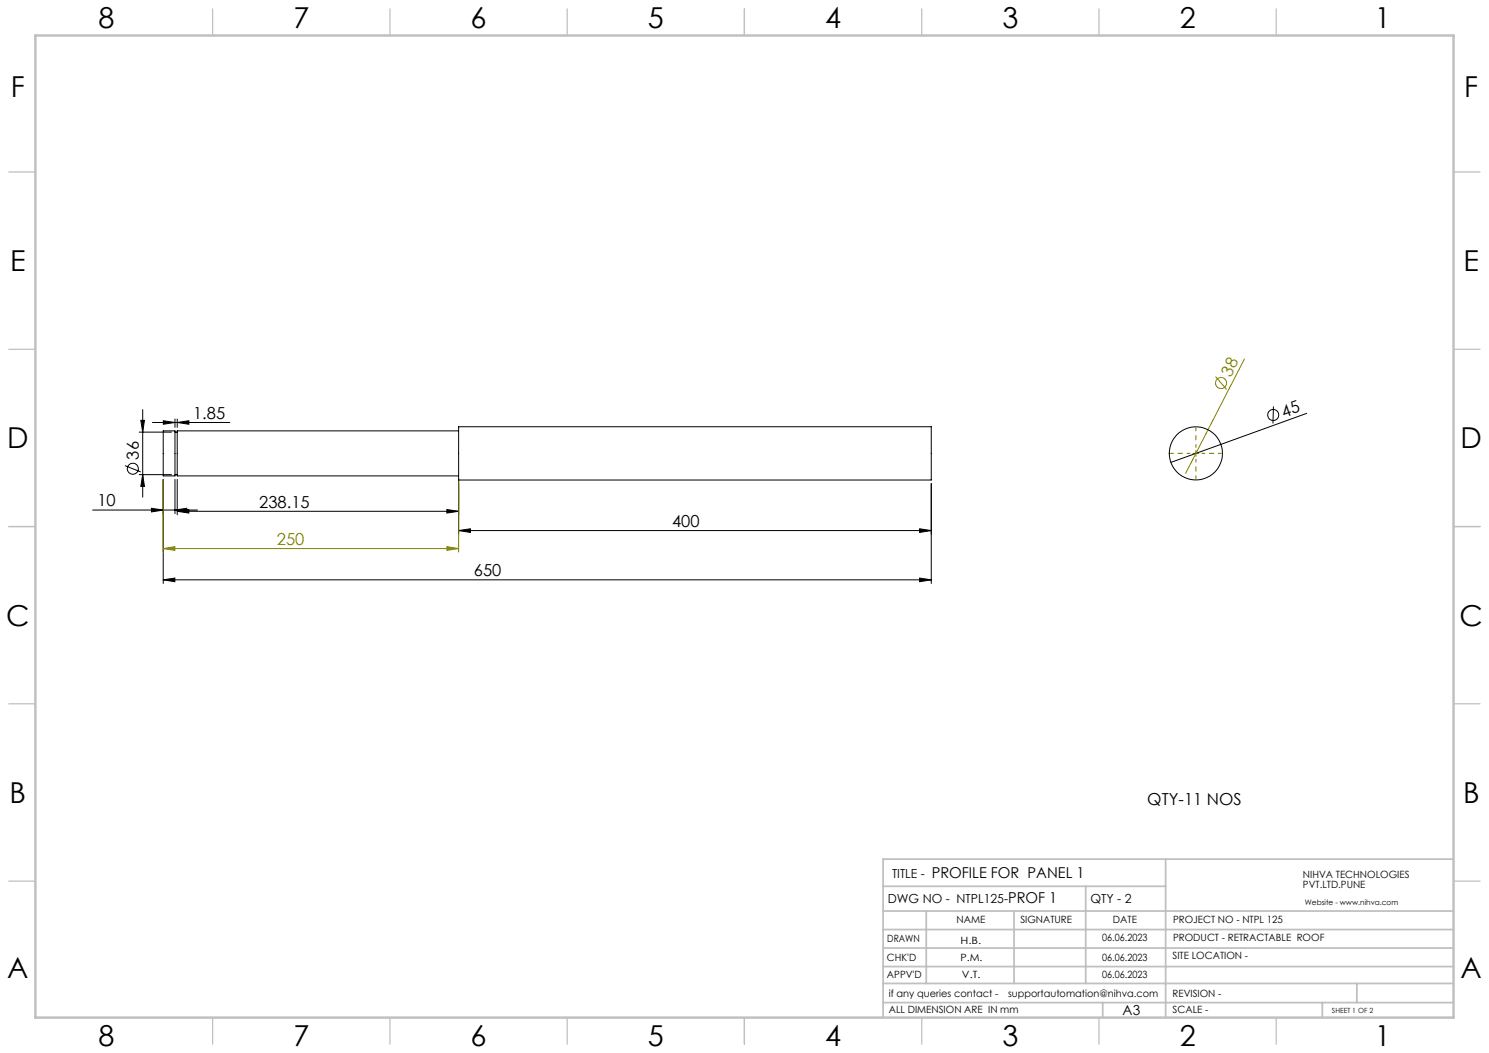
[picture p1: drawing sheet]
<svg xmlns="http://www.w3.org/2000/svg" width="420mm" height="297mm" viewBox="0 0 420 297" stroke-linecap="round" stroke-linejoin="round" font-family="sans-serif">
<g fill="none" stroke="#000" stroke-width=".28">
<path d="M39.7 118.6h1l-.4 3.3zM40.3 115.5v24.7M43 119.2h21.8M46.1 118.7l3.3 .5-3.3 .5zM49.4 118.2v2.3M50 119.2l3.3-.5v1zM50 118.2v2.3M359.2 114.6l-.1 4.8M368.6 116.6l-38.3 13.8M35.2 131.3l4.5 1.8M39.3 121.9h9.1M39.3 133.9h9.1"/>
<path d="M40.3 133.9l.4 3.3h-1zM46 135.2v29.4M49.4 135.2v9.7M50 135.2v10M129.4 135.2v15.5M262.7 136.4v28.2M26.1 143.9h29.6M42.7 143.4l3.3 .5-3.3 .5zM49.4 143.9l3.3-.5v1zM50 144.2l3.3-.5v1zM50 144.2h79.4M126 143.7l3.4 .5-3.4 .5z"/>
<path d="M129.4 149.6l3.3-.4v1zM129.4 149.6h133.3M259.4 149.2l3.3 .4-3.3 .6zM46 163.5l3.3-.4v1zM46 163.5h216.7M259.4 163.1l3.3 .4-3.3 .6z"/>
<circle cx="359.1" cy="117" r="1.57"/>
<circle cx="37.5" cy="132.2" r="1.56"/>
</g>
<g fill="none" stroke="#808000" stroke-width=".28">
<path d="M342.9 106.2l3.1 3.7M351 101.2l-16.6 32.3M46 135.2v20.5M129.4 135.2v20.5M336.5 127.9h1.6M337.3 127v1.7M46 154.7l3.3-.5v1zM46 154.7h83.4M126 154.2l3.4 .5-3.4 .5z"/>
<circle cx="344.4" cy="108" r="1.55"/>
</g>
<path d="M335.7 127.9h-5.5M337.3 126.2v-5.5M337.3 129.5v5.5M339 127.9h5.5" fill="none" stroke="#808000" stroke-width=".28" stroke-dasharray="15.2 1.3 1.3 1.3" stroke-dashoffset="14.4"/>
<g fill="none" stroke="#c0c0c0" stroke-width=".35">
<path d="M60 2.5v7.5M110 2.5v7.5M160 2.5v7.5M210 2.5v7.5M260 2.5v7.5M310 2.5v7.5M360 2.5v7.5M2.5 48.5h7.5M410 48.5h7.5M2.5 98.5h7.5M410 98.5h7.5M2.5 148.5h7.5"/>
<path d="M410 148.5h7.5M2.5 198.5h7.5M410 198.5h7.5M2.5 248.5h7.5M410 248.5h7.5M60 287v7.5M110 287v7.5M160 287v7.5M210 287v7.5M260 287v7.5M310 287v7.5M360 287v7.5"/>
</g>
<g fill="none" stroke="#c0c0c0" stroke-width=".5">
<path d="M249.1 257h160.9M249.1 250h79.7M261.3 257v20.4M286 257v20.4M306.2 250v27.4M328.8 242.3v44.7M410 242.3h-160.9v44.7M249.1 272.6h160.9M249.1 267.4h160.9M249.1 262.2h160.9M249.1 277.4h160.9M382.7 277.4v5.4"/>
<path d="M249.1 282.8h160.9M311 282.8v4.2M373 282.8v4.2"/>
</g>
<path d="M10 10h400v277h-400z" fill="none" stroke="#c0c0c0" stroke-width=".7"/>
<g fill="#000">
<path d="M39.7 118.6h1l-.4 3.3zM40.3 133.9l.4 3.3h-1z"/>
<path d="M129.4 149.6l3.3-.4v1zM259.4 149.2l3.3 .4-3.3 .6zM50 144.2l3.3-.5v1zM126 143.7l3.4 .5-3.4 .5zM42.7 143.4l3.3 .5-3.3 .5zM49.4 143.9l3.3-.5v1zM46.1 118.7l3.3 .5-3.3 .5zM50 119.2l3.3-.5v1z"/>
<path d="M259.4 163.1l3.3 .4-3.3 .6zM46 163.5l3.3-.4v1z"/>
</g>
<path d="M126 154.2l3.4 .5-3.4 .5zM46 154.7l3.3-.5v1z" fill="#808000"/>
<g fill="none" stroke="#000" stroke-width=".28">
<path d="M46 121.5h3.4v12.7h-3.4zM49.4 133.9h.6M49.4 121.9h.6M129.4 120.4h133.3v15h-133.3zM129.4 121.5h-79.4v12.7h79.4"/>
<circle cx="337.3" cy="127.9" r="7.5"/>
</g>
<g font-size="8.1">
<text x="27.8" y="8">8</text>
<text x="82.8" y="8">7</text>
<text x="132.8" y="8">6</text>
<text x="182.8" y="8">5</text>
<text x="232.8" y="8">4</text>
<text x="282.8" y="8">3</text>
<text x="332.8" y="8">2</text>
<text x="387.8" y="8">1</text>
<text x="3" y="27.2">F</text>
<text x="413" y="27.2">F</text>
<text x="2.8" y="76.5">E</text>
<text x="412.8" y="76.5">E</text>
<text x="2" y="126.5">D</text>
<text x="412" y="126.5">D</text>
<text x="1.7" y="176.5">C</text>
<text x="411.7" y="176.5">C</text>
<text x="2.7" y="226.5">B</text>
<text x="412.7" y="226.5">B</text>
<text x="2" y="275.7">A</text>
<text x="412" y="275.7">A</text>
<text x="27.8" y="295">8</text>
<text x="82.8" y="295">7</text>
<text x="132.8" y="295">6</text>
<text x="182.8" y="295">5</text>
<text x="232.8" y="295">4</text>
<text x="282.8" y="295">3</text>
<text x="332.8" y="295">2</text>
<text x="387.8" y="295">1</text>
</g>
<g font-size="4.7" fill="#808000">
<text x="347.1" y="106.5" transform="rotate(-63 347.1 106.5)">38</text>
<text x="78.1" y="153.7">250</text>
</g>
<g font-size="4.7">
<text x="54.5" y="118.1">1.85</text>
<text x="362.1" y="117.8" transform="rotate(-20 362.1 117.8)">45</text>
<text x="39.2" y="129.6" transform="rotate(-90 39.2 129.6)">36</text>
<text x="27.5" y="142.8">10</text>
<text x="73.1" y="143.2">238.15</text>
<text x="189.6" y="148.6">400</text>
<text x="133.7" y="162.5">650</text>
<text x="323.6" y="227.1">QTY-11 NOS</text>
</g>
<g font-size="4.2">
<text x="262.8" y="247.5">PROFILE FOR PANEL 1</text>
<text x="284.4" y="254.7">PROF 1</text>
</g>
<text font-size="3.9" x="316.7" y="286.4">A3</text>
<g font-size="3.5">
<text x="251.6" y="247.6">TITLE -</text>
<text x="250.4" y="254.8">DWG NO - NTPL125-</text>
<text x="307.6" y="254.8">QTY - 2</text>
</g>
<g font-size="2.8">
<text x="367.5" y="247.7">NIHVA TECHNOLOGIES</text>
<text x="367.5" y="250.5">PVT.LTD.PUNE</text>
<text x="269.8" y="260.4">NAME</text>
<text x="287.8" y="260.4">SIGNATURE</text>
<text x="313.9" y="260.5">DATE</text>
<text x="330.9" y="260.5">PROJECT NO - NTPL 125</text>
<text x="250.3" y="265.7">DRAWN</text>
<text x="270.9" y="266.1">H.B.</text>
<text x="310.9" y="265.5">06.06.2023</text>
<text x="330.9" y="265.5">PRODUCT - RETRACTABLE ROOF</text>
<text x="250.2" y="271.1">CHK'D</text>
<text x="250.2" y="275.8">APPV'D</text>
<text x="270.9" y="271.1">P.M.</text>
<text x="271.3" y="275.8">V.T.</text>
<text x="310.9" y="271.1">06.06.2023</text>
<text x="310.9" y="275.8">06.06.2023</text>
<text x="330.7" y="270.6">SITE LOCATION -</text>
<text x="250.7" y="281.1">if any queries contact -</text>
<text x="284.3" y="281.1">supportautomation@nihva.com</text>
<text x="330.7" y="281.1">REVISION -</text>
<text x="250.7" y="285.6">ALL DIMENSION ARE IN mm</text>
<text x="330.7" y="285.6">SCALE -</text>
</g>
<text font-size="2.1" x="368.1" y="255.1">Website - www.nihva.com</text>
<text font-size="2" x="375.7" y="285.6">SHEET 1 OF 2</text>
</svg>
